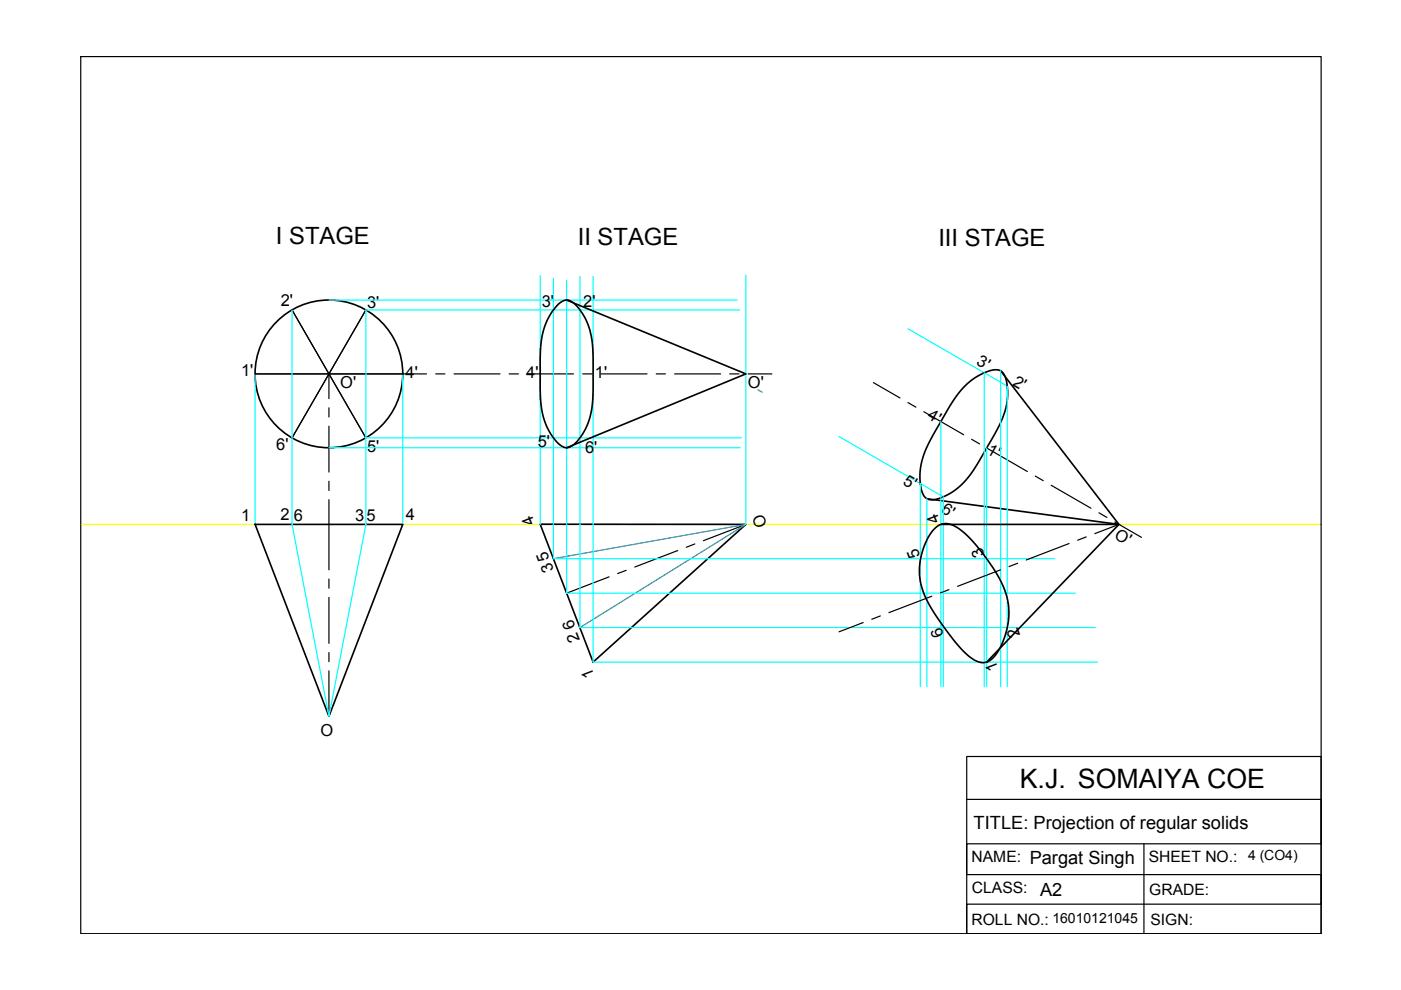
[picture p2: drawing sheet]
<svg xmlns="http://www.w3.org/2000/svg" width="297mm" height="210mm" viewBox="0 0 297 210" stroke-linecap="round" stroke-linejoin="round" font-family="sans-serif">
<!-- layer: 0 -->
<path d="M17.1 111.2h263" fill="none" stroke="#ff0" stroke-width=".25"/>
<g fill="none" stroke="#000" stroke-width=".25">
<path d="M17.1 12h263v186h-263zM54.1 79.3h36.3M61.9 65.7l15.7 27.1M69.7 79.3v5.2M77.6 65.7l-15.7 27.1M92.4 79.3h1.9M96.3 79.3h9.7M108 79.3h1.9M111.9 79.3h9.7M123.5 79.3h2M127.4 79.3h9.8M139.1 79.3h2"/>
<path d="M143 79.3h9.8M154.7 79.3h2M158.6 79.3h5M69.7 86.5v1.9M69.7 90.4v9.7M185.2 81.1l5.6 3.3M192.5 85.4l1.7 .9M195.9 87.3l8.4 4.9M206 93.1l1.7 1M209.4 95.1l8.4 4.9M69.7 105.9v14.9M69.7 102v2"/>
<path d="M143.7 116.7l-9.1 3.5M147.3 115.3l-1.8 .7M158.1 111.2l-9 3.4M215.7 119.4l-1.8 .7M219.5 100.9l1.7 1M222.9 102.9l8.4 4.9M226.7 115.2l-9.1 3.5M230.3 113.8l-1.8 .7M233 108.7l1.7 1M236.4 110.7l5.6 3.2M237.2 111.2l-5.1 1.9M69.7 122.8v1.9"/>
<path d="M69.7 126.7v9.7M69.7 138.4v1.9M129.1 122.3l-9 3.5M132.8 120.9l-1.8 .7M183 132l-5.1 2M186.6 130.6l-1.8 .7M197.6 126.4l-9.1 3.5M201.2 125l-1.8 .7M212.1 120.8l-9.1 3.5M69.7 142.2v9.7M205 160.4h75.1v37.6h-75.1zM205 169.5h75.1v9.4h-75.1v6.5h75.1v6.3h-75.1v6.3"/>
<path d="M242.5 178.9v19.1"/>
</g>
<g fill="none" stroke="#000" stroke-width=".35">
<path d="M118.1 64.8a2.38 2.38 0 0 1 4.1 0 14.5 14.5 0 0 1 3.5 10.1l.1 2.2a56.9 56.9 0 0 1-.4 9.8 11.2 11.2 0 0 1-4.6 7.9 2.55 2.55 0 0 1-2.9-1.3 15.6 15.6 0 0 1-3.4-10.9v-1.1a54.6 54.6 0 0 1 .4-9.8 13.3 13.3 0 0 1 3.2-6.9zM120.1 63.6l38 15.7-38 15.6M212.2 78.6l25 32.6-40.7-5.5M204.7 81.8a9.7 9.7 0 0 1 7-3.3 2.86 2.86 0 0 1 1.7 2.4 14.8 14.8 0 0 1-2 10.3l-1.1 1.9a56 56 0 0 1-5.2 8.3 11.8 11.8 0 0 1-7.7 4.6 2.49 2.49 0 0 1-2.1-2.6 15 15 0 0 1 2-10.2l1.1-1.9a54.9 54.9 0 0 1 5.2-8.4zM54.1 111.2h31.3l-15.7 40.7zM114.5 111.2h43.6l-32.4 29.2zM198.1 112.2a3.6 3.6 0 0 1 5.1-.2 36.8 36.8 0 0 1 8.9 11 14.8 14.8 0 0 1-1.8 16.7 3.1 3.1 0 0 1-4.3-.1 41.1 41.1 0 0 1-8.4-10.3 14 14 0 0 1 .5-17.1zM199.5 111.2h37.7l-28 29.2"/>
<circle cx="69.7" cy="79.3" r="15.7"/>
</g>
<g fill="none" stroke="#0ff" stroke-width=".25">
<path d="M114.5 58.5v52.7M117.3 59v59.5h106.3M120.1 59.4v66.4h107.9M123 58.6v74.5h109.2M125.7 58.6v81.8h107M158.1 58.3v52.9M54.1 79.3v31.9M61.9 65.7v45.5l7.8 40.7 7.9-40.7v-45.5h79.2M69.7 63.6h86.6M85.4 79.3v31.9M192.5 69.7l21.1 12.2v63.7M208.7 79v66.6"/>
<path d="M212.2 78.6v67M69.7 94.9h87.2M77.6 92.8h79.6M177.8 92.5l22.2 12.8v40.3M199.5 89.4v56.2M209.2 95v50.6M195.1 102.5v43.1M196.5 105.7v39.9"/>
</g>
<path d="M160.7 82.6l.9 .6M117.3 118.5l40.8-7.3-35.2 21.9" fill="none" stroke="#2776bb" stroke-width=".25"/>
<text font-size="5.7" x="216.2" y="167.1">K.J. SOMAIYA COE</text>
<g font-size="5">
<text x="58.5" y="51.7">I STAGE</text>
<text x="122.5" y="51.8">II STAGE</text>
<text x="199" y="52.2">III STAGE</text>
</g>
<g font-size="3.9">
<text x="206.4" y="175.8">TITLE: Projection of regular solids</text>
<text x="218.3" y="183.2">Pargat Singh</text>
<text x="220.5" y="190.1">A2</text>
</g>
<g font-size="3.5">
<text x="59.5" y="64.8">2'</text>
<text x="77.8" y="65.3">3'</text>
<text x="114.8" y="65">3'</text>
<text x="123.7" y="65">2'</text>
<text x="206.9" y="77.2" transform="rotate(30 206.9 77.2)">3'</text>
<text x="51.1" y="79.8">1'</text>
<text x="72.2" y="82.3">O'</text>
<text x="86" y="80.2">4'</text>
<text x="111.6" y="80.2">4'</text>
<text x="126.1" y="80.2">1'</text>
<text x="158.6" y="82.3">O'</text>
<text x="214.5" y="81.6" transform="rotate(30 214.5 81.6)">2'</text>
<text x="196.4" y="88.7" transform="rotate(30 196.4 88.7)">4'</text>
<text x="58.6" y="95.5">6'</text>
<text x="77.8" y="95.8">5'</text>
<text x="114" y="94.8">5'</text>
<text x="124.1" y="96">6'</text>
<text x="209" y="96" transform="rotate(30 209 96)">1'</text>
<text x="191.3" y="102.5" transform="rotate(30 191.3 102.5)">5'</text>
<text x="51.1" y="110.5">1</text>
<text x="59.4" y="110.3">2</text>
<text x="62.3" y="110.4">6</text>
<text x="75.3" y="110.5">3</text>
<text x="77.7" y="110.4">5</text>
<text x="86" y="110.3">4</text>
<text x="113.4" y="110.9" transform="rotate(-111 113.4 110.9)">4</text>
<text x="162.7" y="111.4" transform="rotate(-111 162.7 111.4)">O</text>
<text x="199.4" y="110.5" transform="rotate(-111 199.4 110.5)">4</text>
<text x="199.4" y="108.6" transform="rotate(30 199.4 108.6)">6'</text>
<text x="195.2" y="118" transform="rotate(-111 195.2 118)">5</text>
<text x="208.8" y="117.6" transform="rotate(-111 208.8 117.6)">3</text>
<text x="236.1" y="114" transform="rotate(30 236.1 114)">O'</text>
<text x="117.5" y="120.8" transform="rotate(-111 117.5 120.8)">35</text>
<text x="122.1" y="132.9" transform="rotate(-111 122.1 132.9)">6</text>
<text x="123" y="135.7" transform="rotate(-111 123 135.7)">2</text>
<text x="200.2" y="134.6" transform="rotate(-111 200.2 134.6)">6</text>
<text x="216.4" y="134.7" transform="rotate(-111 216.4 134.7)">2</text>
<text x="126.1" y="143.4" transform="rotate(-111 126.1 143.4)">1</text>
<text x="211.8" y="141.8" transform="rotate(-111 211.8 141.8)">1</text>
<text x="67.9" y="156.1">O</text>
</g>
<g font-size="3.3">
<text x="206" y="182.7">NAME:</text>
<text x="243.6" y="182.7">SHEET NO.:</text>
<text x="206.1" y="189.3">CLASS:</text>
<text x="243.7" y="189.7">GRADE:</text>
<text x="206" y="196">ROLL NO.: 16010121045</text>
<text x="243.9" y="196">SIGN:</text>
</g>
<text font-size="3" x="264.6" y="182.4">4 (CO4)</text>
</svg>
